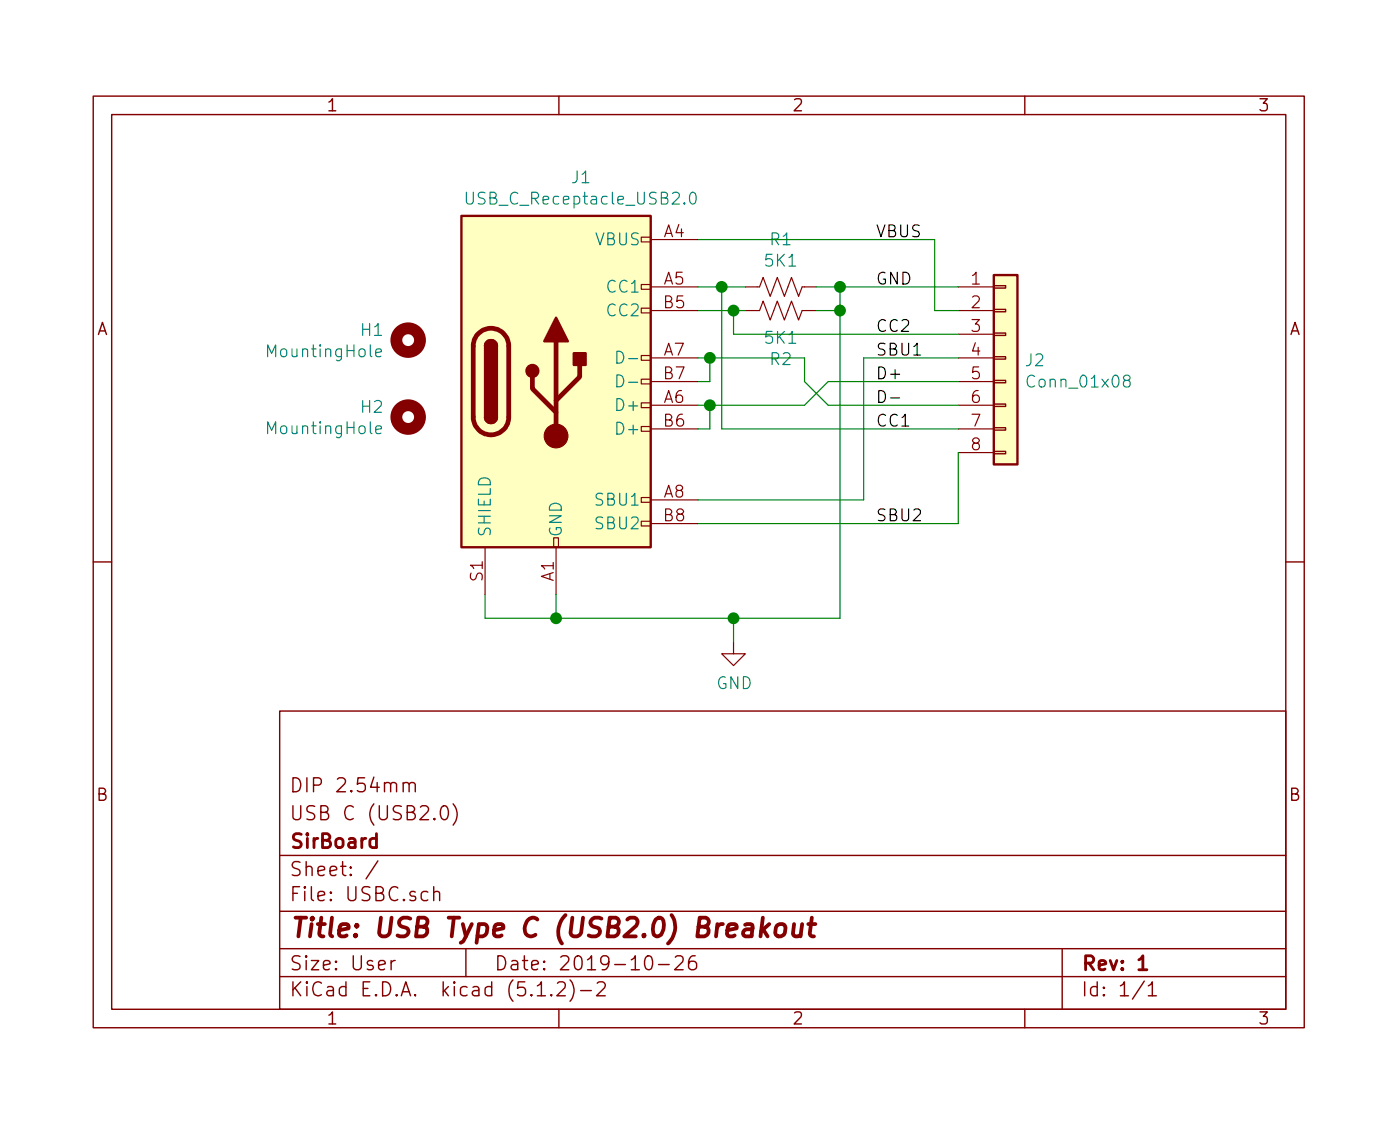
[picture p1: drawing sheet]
EESchema Schematic File Version 4
LIBS:USBC-cache
EELAYER 29 0
EELAYER END
$Descr User 5906 4724
encoding utf-8
Sheet 1 1
Title "USB Type C (USB2.0) Breakout"
Date "2019-10-26"
Rev "1"
Comp "SirBoard"
Comment1 "USB C (USB2.0)"
Comment2 "DIP 2.54mm"
Comment3 ""
Comment4 ""
$EndDescr
$Comp
L Mechanical:MountingHole H1
U 1 1
P 1725 1425
F 0 "H1" H 1825 1470 50  0000 L CNN
F 1 "MountingHole" H 1825 1380 50  0000 L CNN
F 2 "SirBoardLibrary:MountingHole_M2.5_SirBoard" H 1725 1425 50  0001 C CNN
F 3 "~" H 1725 1425 50  0001 C CNN
	1    1725 1425
	-1   0    0    -1  
$EndComp
$Comp
L Connector:USB_C_Receptacle_USB2.0 J1
U 1 1
P 2350 1600
F 0 "J1" H 2456 2465 50  0000 C CNN
F 1 "USB_C_Receptacle_USB2.0" H 2456 2375 50  0000 C CNN
F 2 "SirBoardLibrary:USB_C" H 2500 1600 50  0001 C CNN
F 3 "https://www.usb.org/sites/default/files/documents/usb_type-c.zip" H 2500 1600 50  0001 C CNN
F 4 "C165948" H 2350 1600 50  0001 C CNN "Part"
	1    2350 1600
	1    0    0    -1  
$EndComp
$Comp
L Device:R_US R1
U 1 1
P 3300 1200
F 0 "R1" V 3097 1200 50  0000 C CNN
F 1 "5K1" V 3187 1200 50  0000 C CNN
F 2 "Resistor_SMD:R_0805_2012Metric" V 3340 1190 50  0001 C CNN
F 3 "~" H 3300 1200 50  0001 C CNN
F 4 "C332117" V 3300 1200 50  0001 C CNN "Part"
	1    3300 1200
	0    1    1    0   
$EndComp
$Comp
L Device:R_US R2
U 1 1
P 3300 1300
F 0 "R2" V 3503 1300 50  0000 C CNN
F 1 "5K1" V 3413 1300 50  0000 C CNN
F 2 "Resistor_SMD:R_0805_2012Metric" V 3340 1290 50  0001 C CNN
F 3 "~" H 3300 1300 50  0001 C CNN
F 4 "C332117" V 3300 1300 50  0001 C CNN "Part"
	1    3300 1300
	0    1    1    0   
$EndComp
Wire Wire Line
	2950 1300 3100 1300
Wire Wire Line
	2950 1200 3050 1200
Wire Wire Line
	3450 1300 3550 1300
Wire Wire Line
	3550 1300 3550 1200
Wire Wire Line
	3550 1200 3450 1200
$Comp
L power:GND #PWR0101
U 1 1
P 3100 2700
F 0 "#PWR0101" H 3100 2450 50  0001 C CNN
F 1 "GND" H 3104 2528 50  0000 C CNN
F 2 "" H 3100 2700 50  0001 C CNN
F 3 "" H 3100 2700 50  0001 C CNN
	1    3100 2700
	1    0    0    -1  
$EndComp
Wire Wire Line
	3550 1300 3550 2600
Wire Wire Line
	3550 2600 3100 2600
Wire Wire Line
	2050 2600 2050 2500
Connection ~ 3550 1300
Wire Wire Line
	2350 2500 2350 2600
Connection ~ 2350 2600
Wire Wire Line
	2350 2600 2050 2600
Wire Wire Line
	3100 2600 3100 2700
Connection ~ 3100 2600
Wire Wire Line
	3100 2600 2350 2600
$Comp
L Connector_Generic:Conn_01x08 J2
U 1 1
P 4250 1500
F 0 "J2" H 4329 1492 50  0000 L CNN
F 1 "Conn_01x08" H 4329 1402 50  0000 L CNN
F 2 "Connector_PinHeader_2.54mm:PinHeader_1x08_P2.54mm_Vertical" H 4250 1500 50  0001 C CNN
F 3 "~" H 4250 1500 50  0001 C CNN
	1    4250 1500
	1    0    0    -1  
$EndComp
Wire Wire Line
	3550 1200 4050 1200
Connection ~ 3550 1200
Wire Wire Line
	2950 1000 3950 1000
Wire Wire Line
	3950 1000 3950 1300
Wire Wire Line
	3950 1300 4050 1300
Wire Wire Line
	3100 1300 3100 1400
Wire Wire Line
	3100 1400 4050 1400
Connection ~ 3100 1300
Wire Wire Line
	3100 1300 3150 1300
Wire Wire Line
	3650 1500 4050 1500
Wire Wire Line
	3400 1500 3400 1600
Wire Wire Line
	2950 1800 3000 1800
Wire Wire Line
	3050 1200 3050 1800
Wire Wire Line
	3050 1800 4050 1800
Connection ~ 3050 1200
Wire Wire Line
	3050 1200 3150 1200
Wire Wire Line
	2950 1700 3000 1700
Wire Wire Line
	2950 1500 3000 1500
Wire Wire Line
	3000 1800 3000 1700
Wire Wire Line
	2950 1600 3000 1600
Wire Wire Line
	3000 1600 3000 1500
Connection ~ 3000 1500
Wire Wire Line
	3000 1500 3400 1500
Text Label 3700 1000 0    50   ~ 0
VBUS
Text Label 3700 1200 0    50   ~ 0
GND
Text Label 3700 1400 0    50   ~ 0
CC2
Text Label 3700 2200 0    50   ~ 0
SBU2
Text Label 3700 1600 0    50   ~ 0
D+
Text Label 3700 1800 0    50   ~ 0
CC1
Text Label 3700 1500 0    50   ~ 0
SBU1
$Comp
L Mechanical:MountingHole H2
U 1 1
P 1725 1750
F 0 "H2" H 1825 1795 50  0000 L CNN
F 1 "MountingHole" H 1825 1705 50  0000 L CNN
F 2 "SirBoardLibrary:MountingHole_M2.5_SirBoard" H 1725 1750 50  0001 C CNN
F 3 "~" H 1725 1750 50  0001 C CNN
	1    1725 1750
	-1   0    0    -1  
$EndComp
Wire Wire Line
	3000 1700 3400 1700
Wire Wire Line
	3400 1700 3450 1650
Wire Wire Line
	3500 1600 4050 1600
Connection ~ 3000 1700
Wire Wire Line
	3450 1650 3500 1600
Wire Wire Line
	3400 1600 3500 1700
Wire Wire Line
	3500 1700 4050 1700
Text Label 3700 1700 0    50   ~ 0
D-
Wire Wire Line
	4050 1900 4050 2200
Wire Wire Line
	2950 2200 4050 2200
Wire Wire Line
	2950 2100 3650 2100
Wire Wire Line
	3650 2100 3650 1500
$EndSCHEMATC
